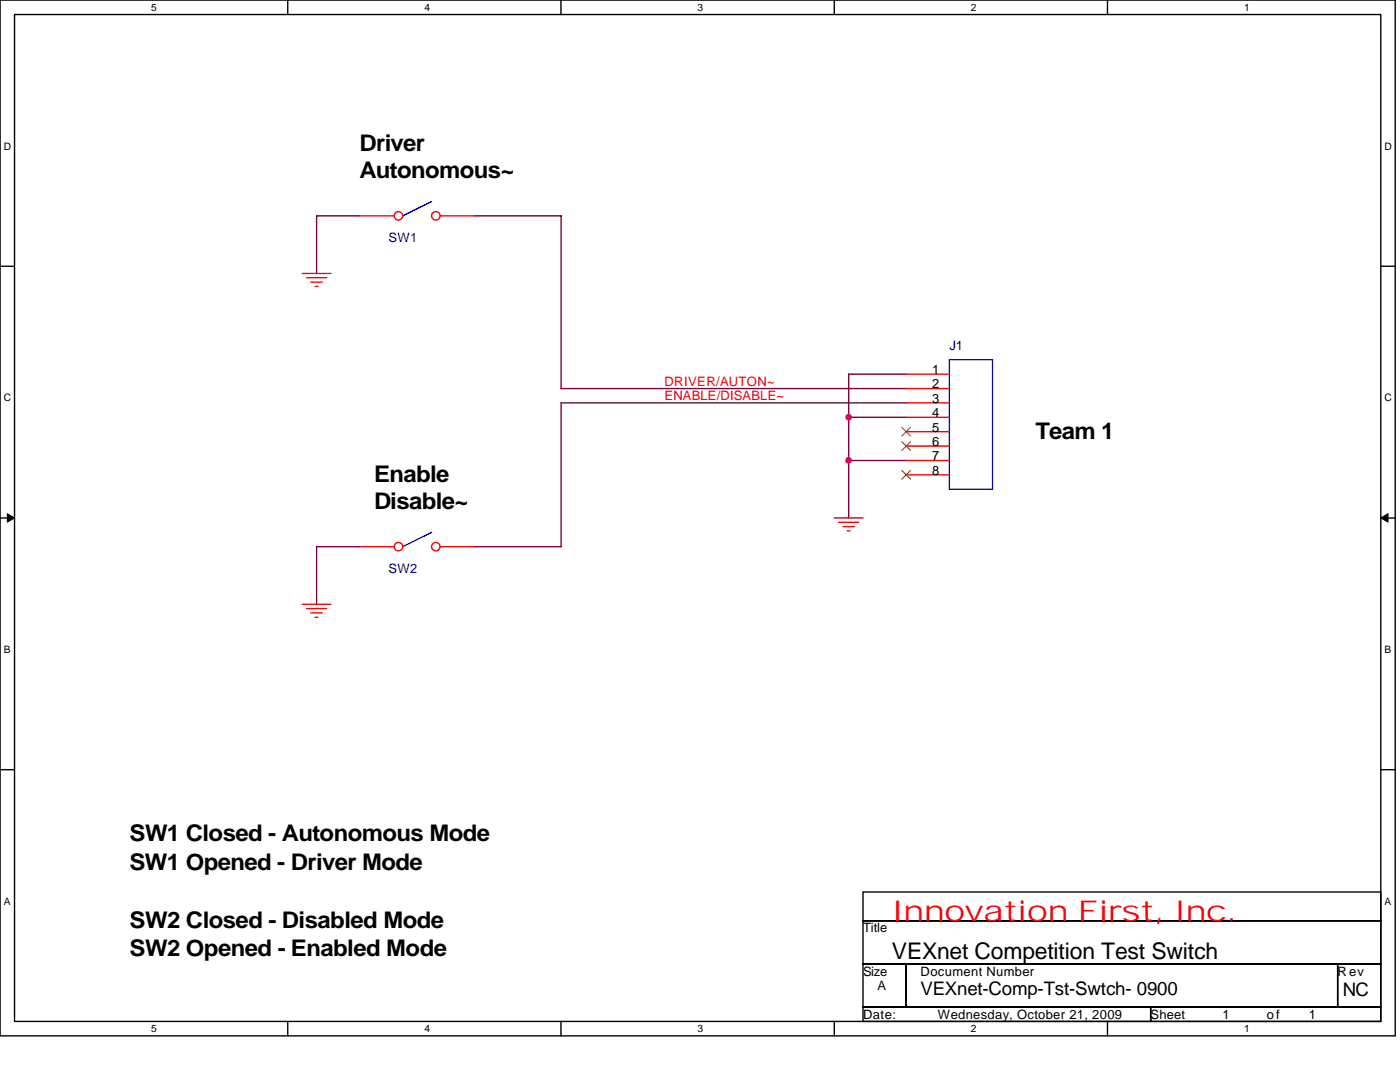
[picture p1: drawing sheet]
<svg xmlns="http://www.w3.org/2000/svg" width="279mm" height="216mm" viewBox="0 0 279 216" stroke-linecap="round" stroke-linejoin="round" font-family="sans-serif">
<path d="M0 0h278.4v206.7h-278.4zM2.9 2.9h272.7v200.9h-272.7z" fill="none" stroke="#000" stroke-width=".28"/>
<g fill="#fff">
<path d="M30.2 .3h1.1v2.3h-1.1z"/>
<path d="M30.2 204.1h1.1v2.3h-1.1z"/>
</g>
<path d="M57.4 0v2.9M57.4 203.8v2.9" fill="none" stroke="#000" stroke-width=".28"/>
<g fill="#fff">
<path d="M84.7 .3h1.1v2.3h-1.1z"/>
<path d="M84.7 204.1h1.1v2.3h-1.1z"/>
</g>
<path d="M112 0v2.9M112 203.8v2.9" fill="none" stroke="#000" stroke-width=".28"/>
<g fill="#fff">
<path d="M139.2 .3h1.2v2.3h-1.2z"/>
<path d="M139.2 204.1h1.2v2.3h-1.2z"/>
</g>
<path d="M166.5 0v2.9M166.5 203.8v2.9" fill="none" stroke="#000" stroke-width=".28"/>
<g fill="#fff">
<path d="M193.8 .3h1.1v2.3h-1.1z"/>
<path d="M193.8 204.1h1.1v2.3h-1.1z"/>
</g>
<path d="M221 0v2.9M221 203.8v2.9" fill="none" stroke="#000" stroke-width=".28"/>
<g fill="#fff">
<path d="M248.3 .3h1.1v2.3h-1.1z"/>
<path d="M248.3 204.1h1.1v2.3h-1.1z"/>
<path d="M.7 28h1.5v2.3h-1.5z"/>
<path d="M276.3 28h1.5v2.3h-1.5z"/>
<path d="M.7 78.2h1.5v2.3h-1.5z"/>
<path d="M276.3 78.2h1.5v2.3h-1.5z"/>
</g>
<path d="M0 53.1h2.9M275.6 53.1h2.8" fill="none" stroke="#000" stroke-width=".28"/>
<g fill="#fff">
<path d="M.7 128.5h1.4v2.2h-1.4z"/>
<path d="M276.3 128.5h1.4v2.2h-1.4z"/>
</g>
<path d="M0 103.4h2.9M275.6 103.4h2.8" fill="none" stroke="#000" stroke-width=".28"/>
<path d="M1.5 102.5l1.4 .9-1.4 .8zM275.6 103.4l1.4-.9v1.7z" fill="#000" stroke="#000" stroke-width=".2"/>
<g fill="#fff">
<path d="M.7 178.7h1.4v2.3h-1.4z"/>
<path d="M276.3 178.7h1.4v2.3h-1.4z"/>
</g>
<path d="M0 153.6h2.9M275.6 153.6h2.8M172.2 178h103.4v5.7h-103.4zM172.2 183.7h103.4v8.6h-103.4zM172.2 192.3h8.6v8.6h-8.6zM180.8 192.3h86.2v8.6h-86.2zM267 192.3h8.6v8.6h-8.6zM172.2 200.9h57.4v2.9h-57.4zM229.6 200.9h46v2.9h-46z" fill="none" stroke="#000" stroke-width=".28"/>
<path d="M71.8 43.1h-8.6v11.5M94.7 43.1h17.3v34.4h68.8M180.8 74.7h-11.4v8.6M169.4 83.3v8.6h11.4M169.4 91.9v11.5M169.4 83.3h11.4M180.8 80.4h-68.8v28.7h-17.3M71.8 109.1h-8.6v11.5" fill="none" stroke="#800040" stroke-width=".28"/>
<path d="M60.3 54.6h5.7M61.2 55.4h4M62 56.3h2.3M62.9 57.1h.6M166.5 103.4h5.7M167.4 104.2h4M168.2 105.1h2.3M169.1 105.9h.6M60.3 120.6h5.7M61.2 121.4h4M62 122.3h2.3M62.9 123.2h.6" fill="none" stroke="#f00" stroke-width=".28"/>
<path d="M86.1 40.2l-5.7 2.9" fill="none" stroke="#00f" stroke-width=".28"/>
<circle cx="79.5" cy="43.1" r=".84" fill="#fff" stroke="#f00" stroke-width=".28"/>
<path d="M71.8 43.1h6.9" fill="none" stroke="#f00" stroke-width=".28"/>
<circle cx="87" cy="43.1" r=".84" fill="#fff" stroke="#f00" stroke-width=".28"/>
<path d="M87.8 43.1h6.9M180.8 74.7h8.7M180.8 77.5h8.7M180.8 80.4h8.7M180.8 83.3h8.7M180.8 86.1h8.7M180.8 89h8.7M180.8 91.9h8.7M180.8 94.7h8.7" fill="none" stroke="#f00" stroke-width=".28"/>
<path d="M189.5 71.8h8.6v25.8h-8.6zM86.1 106.2l-5.7 2.9" fill="none" stroke="#00f" stroke-width=".28"/>
<path d="M180 85.3l1.7 1.7M180 88.1l1.7 1.8M180 93.9l1.7 1.7M181.7 85.3l-1.7 1.7M181.7 88.1l-1.7 1.8M181.7 93.9l-1.7 1.7" fill="none" stroke="#804000" stroke-width=".2"/>
<circle cx="79.5" cy="109.1" r=".84" fill="#fff" stroke="#f00" stroke-width=".28"/>
<path d="M71.8 109.1h6.9" fill="none" stroke="#f00" stroke-width=".28"/>
<circle cx="87" cy="109.1" r=".84" fill="#fff" stroke="#f00" stroke-width=".28"/>
<path d="M87.8 109.1h6.9" fill="none" stroke="#f00" stroke-width=".28"/>
<g fill="#f0f" stroke="#f0f" stroke-width=".28">
<circle cx="169.4" cy="91.9" r=".57"/>
<circle cx="169.4" cy="83.3" r=".57"/>
</g>
<text font-size="5.7" fill="#f00" x="178" y="183.7">Innovation First, Inc.</text>
<g font-size="4.6">
<text x="71.8" y="30.1">Driver</text>
<text x="71.8" y="35.5">Autonomous~</text>
<text x="206.6" y="87.5">Team 1</text>
<text x="74.7" y="96.1">Enable</text>
<text x="74.7" y="101.5">Disable~</text>
<text x="25.9" y="167.9">SW1 Closed - Autonomous Mode</text>
<text x="25.9" y="173.6">SW1 Opened - Driver Mode</text>
<text x="25.9" y="185.1">SW2 Closed - Disabled Mode</text>
<text x="25.9" y="190.8">SW2 Opened - Enabled Mode</text>
<text x="178" y="191.3">VEXnet Competition Test Switch</text>
</g>
<g font-size="3.7">
<text x="183.7" y="198.5">VEXnet-Comp-Tst-Swtch- 0900</text>
<text x="268" y="198.8">NC</text>
</g>
<g font-size="2.6" fill="#000080">
<text x="77.6" y="48.3">SW1</text>
<text x="189.5" y="69.8">J1</text>
<text x="77.6" y="114.3">SW2</text>
</g>
<g font-size="2.6" fill="#f00">
<text x="132.6" y="77">DRIVER/AUTON~</text>
<text x="132.6" y="79.8">ENABLE/DISABLE~</text>
</g>
<g font-size="2.6">
<text x="186" y="74.6">1</text>
<text x="186" y="77.5">2</text>
<text x="186" y="80.4">3</text>
<text x="186" y="83.2">4</text>
<text x="186" y="86.1">5</text>
<text x="186" y="89">6</text>
<text x="186" y="91.9">7</text>
<text x="186" y="94.7">8</text>
<text x="172.2" y="186.1">Title</text>
<text x="172.2" y="194.7">Size</text>
<text x="175.1" y="197.5">A</text>
<text x="183.7" y="194.7">Document Number</text>
<text x="267" y="194.7">Rev</text>
<text x="172.2" y="203.3">Date:</text>
<text x="187.2" y="203.3">Wednesday, October 21, 2009</text>
<text x="229.6" y="203.3">Sheet</text>
<text x="244" y="203.3">1</text>
<text x="252.8" y="203.3">of</text>
<text x="261.2" y="203.3">1</text>
</g>
<g font-size="2">
<text x="30.2" y="2.2">5</text>
<text x="84.7" y="2.2">4</text>
<text x="139.2" y="2.2">3</text>
<text x="193.8" y="2.2">2</text>
<text x="248.3" y="2.2">1</text>
<text x=".7" y="29.8">D</text>
<text x="276.3" y="29.8">D</text>
<text x=".7" y="80.1">C</text>
<text x="276.3" y="80.1">C</text>
<text x=".7" y="130.3">B</text>
<text x="276.3" y="130.3">B</text>
<text x=".7" y="180.5">A</text>
<text x="276.3" y="180.5">A</text>
<text x="30.2" y="206">5</text>
<text x="84.7" y="206">4</text>
<text x="139.2" y="206">3</text>
<text x="193.8" y="206">2</text>
<text x="248.3" y="206">1</text>
</g>
</svg>
